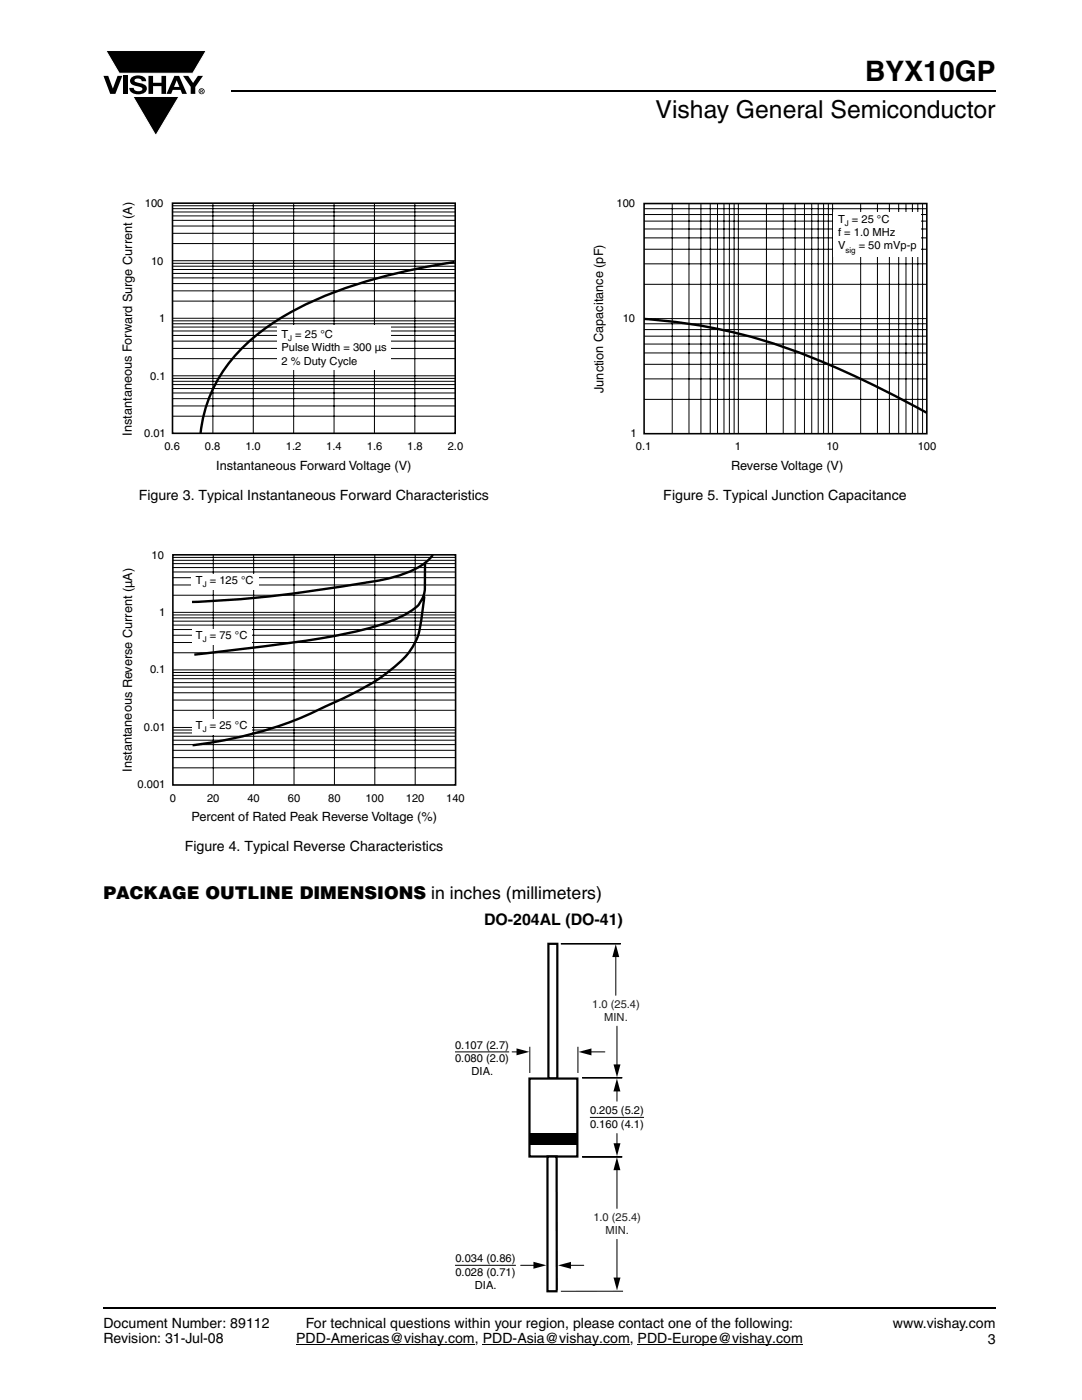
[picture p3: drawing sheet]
<svg xmlns="http://www.w3.org/2000/svg" width="216mm" height="279mm" viewBox="0 0 216 279" stroke-linecap="round" stroke-linejoin="round" font-family="sans-serif">
<g fill="#000">
<path d="M20.6 15.1h1l.9 2.6 1-2.6h.9l-1.4 3.6h-1zM21.1 10.1h20.1l-2.7 4.5h-14.7zM24.6 15.1h.9v3.6h-.9zM26.3 15.4a2.1 2.1 0 0 1 2.8 .4l.1 .4h-.9a.79 .79 0 0 0-.7-.5 .79 .79 0 0 0-.8 .4l.3 .3 1 .2a1.08 1.08 0 0 1 1.2 1 1.08 1.08 0 0 1-1.1 1.2 1.73 1.73 0 0 1-2.4-1.3h.9a.96 .96 0 0 0 .8 .7 .96 .96 0 0 0 .9-.4 1.31 1.31 0 0 0-1.2-.6 1.03 1.03 0 0 1-1.1-.6 1.03 1.03 0 0 1 .2-1.2zM29.6 15.1h.9v1.4h1.7v-1.4h.9v3.6h-.9v-1.5h-1.7v1.5h-.9zM26.5 19.3h9.2l-4.6 7.8zM36.5 15.1h1.1l.9 1.5 1-1.5h1l-1.5 2.3v1.3h-.9v-1.4z"/>
<path d="M35.3 16l-.6 1.3h1.1zM34.8 15.1h.9l1.6 3.6h-1l-.3-.8h-1.5l-.3 .8h-1z"/>
<path d="M40.1 18v.2l.2-.1v-.1zM40 17.9h.4l.1 .2-.2 .2 .2 .2-.3-.2-.1 .2h-.1zM39.8 18.2a.46 .46 0 0 0 .9 0 .46 .46 0 0 0-.9 0zM39.6 18.2a.6 .6 0 0 1 1.2 0 .6 .6 0 0 1-1.2 0z"/>
</g>
<path d="M21.1 10.1h20.1l-2.7 4.5h-14.7zM26.5 19.3h9.2l-4.6 7.8z" fill="none" stroke="#fff" stroke-width=".2"/>
<path d="M46.1 18.2h152.5M20.6 261.1h178" fill="none" stroke="#000" stroke-width=".36"/>
<path d="M59.1 268.3h35.6M96.3 268.3h29.3M127.2 268.3h33" fill="none" stroke="#000" stroke-width=".2"/>
<path d="M24.2 39.4h68.2v54.9h-68.2z" fill="#fff"/>
<g fill="none" stroke="#000" stroke-width=".2">
<path d="M34.4 58h56.4M34.4 56.6h56.4M34.4 55.5h56.4M34.4 53.1h56.4M34.4 53.8h56.4M34.4 54.6h56.4M34.4 52.5h56.4M34.4 52h56.4M34.4 48.6h56.4M34.4 46.6h56.4M34.4 45.1h56.4M34.4 44h56.4"/>
<path d="M34.4 41.6h56.4M34.4 42.3h56.4M34.4 43.1h56.4M34.4 41.1h56.4M42.5 40.5v46M50.5 40.5v46M58.6 40.5v46M66.7 40.5v46M74.7 40.5v46M82.8 40.5v46M34.4 79.6h56.4M34.4 78.4h56.4"/>
<path d="M34.4 76.1h56.4M34.4 76.8h56.4M34.4 77.5h56.4M34.4 75.5h56.4M34.4 75h56.4M34.4 71.6h56.4M34.4 69.5h56.4M34.4 68.1h56.4M34.4 66.9h56.4M34.4 64.6h56.4M34.4 65.3h56.4M34.4 66.1h56.4"/>
<path d="M34.4 64h56.4M34.4 63.5h56.4M34.4 60.1h56.4M34.4 83.1h56.4M34.4 81h56.4"/>
</g>
<path d="M34.4 40.5h56.4v46h-56.4z" fill="none" stroke="#000" stroke-width=".32"/>
<path d="M55.3 65h22.7v8.8h-22.7z" fill="#fff"/>
<path d="M90.7 52.3a110.8 110.8 0 0 0-29.1 8.2 41.4 41.4 0 0 0-16.9 13.3 27.2 27.2 0 0 0-4.7 12.8" fill="none" stroke="#000" stroke-width=".48"/>
<path d="M24.2 109.6h68.5v54.7h-68.5z" fill="#fff"/>
<g fill="none" stroke="#000" stroke-width=".2">
<path d="M34.5 118.8h56.4M34.5 116.7h56.4M34.5 115.3h56.4M34.5 114.2h56.4M34.5 111.8h56.4M34.5 112.5h56.4M34.5 113.3h56.4M34.5 111.2h56.4M42.6 110.7v46M50.6 110.7v46M58.7 110.7v46M66.7 110.7v46"/>
<path d="M74.8 110.7v46M82.8 110.7v46M34.5 139.7h56.4M34.5 138.3h56.4M34.5 137.1h56.4M34.5 134.8h56.4M34.5 135.4h56.4M34.5 136.2h56.4M34.5 134.2h56.4M34.5 133.7h56.4M34.5 130.3h56.4M34.5 128.2h56.4"/>
<path d="M34.5 126.8h56.4M34.5 125.6h56.4M34.5 123.3h56.4M34.5 124h56.4M34.5 124.8h56.4M34.5 122.7h56.4M34.5 122.2h56.4M34.5 153.2h56.4M34.5 151.2h56.4M34.5 149.7h56.4M34.5 148.6h56.4M34.5 146.3h56.4"/>
<path d="M34.5 146.9h56.4M34.5 147.7h56.4M34.5 145.7h56.4M34.5 145.2h56.4M34.5 141.8h56.4"/>
</g>
<path d="M34.5 110.7h56.4v46h-56.4z" fill="none" stroke="#000" stroke-width=".32"/>
<g fill="#fff">
<path d="M38.1 114.6h13.5v3.1h-13.5z"/>
<path d="M38.3 143.4h11.9v3.2h-11.9z"/>
<path d="M38.3 125.5h11.9v3.2h-11.9z"/>
</g>
<path d="M84.7 119l-.1 .9a32 32 0 0 1-1.6 7.9 17.7 17.7 0 0 1-6 6.7 75.2 75.2 0 0 1-13.1 7 81.7 81.7 0 0 1-25.5 7.2M84.8 112.4v3.2a6.6 6.6 0 0 1-1.3 5.1 20.5 20.5 0 0 1-8.4 4.3 154.6 154.6 0 0 1-24.4 4.2l-11.9 1.4M86.4 110.7a14.1 14.1 0 0 1-7.8 4.5l-5.3 1a264.1 264.1 0 0 1-35 3.9" fill="none" stroke="#000" stroke-width=".48"/>
<path d="M118.2 39.4h68.6v54.9h-68.6z" fill="#fff"/>
<path d="M128.5 40.6h56.4v46h-56.4z" fill="none" stroke="#000" stroke-width=".32"/>
<g fill="none" stroke="#000" stroke-width=".2">
<path d="M128.5 56.7h56.4M128.5 52.7h56.4M128.5 49.7h56.4M128.5 47.5h56.4M128.5 42.8h56.4M128.5 44.1h56.4M128.5 45.7h56.4M128.5 41.7h56.4M134.1 40.6v46M137.5 40.6v46M139.9 40.6v46M141.7 40.6v46"/>
<path d="M143.2 40.6v46M144.5 40.6v46M145.5 40.6v46M146.5 40.6v46M147.3 40.6v46M152.9 40.6v46M156.3 40.6v46M158.7 40.6v46M160.5 40.6v46M162 40.6v46M163.3 40.6v46M164.3 40.6v46"/>
<path d="M165.3 40.6v46M166.1 40.6v46M171.7 40.6v46M175.1 40.6v46M177.5 40.6v46M179.3 40.6v46M180.8 40.6v46M182.1 40.6v46M183.1 40.6v46M184.1 40.6v46M128.5 79.7h56.4M128.5 75.6h56.4"/>
<path d="M128.5 72.7h56.4M128.5 70.4h56.4M128.5 65.8h56.4M128.5 67.1h56.4M128.5 68.7h56.4M128.5 64.6h56.4M128.5 63.6h56.4"/>
</g>
<path d="M166.3 42.3h17.5v8.8h-17.5z" fill="#fff"/>
<path d="M128.5 63.6a110.8 110.8 0 0 1 41.1 11l8.7 4.3 6.6 3.5" fill="none" stroke="#000" stroke-width=".48"/>
<g fill="#fff">
<path d="M90.8 181.8h37.7v76.1h-37.7z"/>
<path d="M109.4 188.4h1.8v26.8h-1.8z"/>
</g>
<path d="M109.4 188.4h1.8v26.8h-1.8z" fill="none" stroke="#000" stroke-width=".44"/>
<path d="M105.7 215.2h9.5v15.6h-9.5z" fill="#fff"/>
<path d="M105.7 215.2h9.5v15.6h-9.5z" fill="none" stroke="#000" stroke-width=".44"/>
<path d="M116.2 215.1h7.9h-7.9" fill="none" stroke="#000" stroke-width=".2"/>
<path d="M109.2 230.8h1.9v26.7l.2 .2h-2.1z" fill="#fff"/>
<path d="M111.1 257.5v-26.7h-1.9v26.9h2.1" fill="none" stroke="#000" stroke-width=".44"/>
<path d="M122.9 188.4l.7 2.6h-1.4zM103.1 209.2l2.5 .7-2.5 .7zM115.4 209.9l2.6-.7v1.4zM122.4 212.4h1.4l-.7 2.6zM123.1 215.2l.7 2.6h-1.4zM105.7 226.1h9.5v2.3h-9.5zM122.4 228.2h1.4l-.7 2.5zM123.1 231l.7 2.5h-1.4zM106.4 251.8l2.6 .7-2.6 .7zM111.3 252.5l2.6-.7v1.4zM122.4 255h1.4l-.7 2.5z" fill="#000"/>
<g fill="none" stroke="#000" stroke-width=".2">
<path d="M111.9 188.4h12h-12M122.9 190.5v8.1M90.8 209.9h10.8M102.2 209.9h1.3M105.7 208.9v5.2M115.3 208.9v5.2M117.5 209.9h3.2M123.1 204.8v8.1M123.1 217.3v2.5M116.2 230.9h7.9h-7.9M117.7 223h10.8M123.1 226.2v2.4"/>
<path d="M123.1 233.1v8.1M90.8 252.5h12.1M103.9 252.5h3M113.5 252.5h3M123.1 247.3v8.1M124.3 257.7h-12.4"/>
</g>
<text font-size="5.6" x="172.6" y="16.1">BYX10GP</text>
<text font-size="4.9" x="130.8" y="23.6">Vishay General Semiconductor</text>
<text font-size="3.5" x="20.6" y="179.4">PACKAGE OUTLINE DIMENSIONS in inches (millimeters)</text>
<text font-size="3.2" x="96.6" y="184.6">DO-204AL (DO-41)</text>
<g font-size="2.8">
<text x="27.7" y="99.7">Figure 3. Typical Instantaneous Forward Characteristics</text>
<text x="132.4" y="99.7">Figure 5. Typical Junction Capacitance</text>
<text x="36.9" y="169.9">Figure 4. Typical Reverse Characteristics</text>
<text x="20.6" y="264.9">Document Number: 89112</text>
<text x="20.6" y="268.1">Revision: 31-Jul-08</text>
<text x="59.1" y="268.1">PDD-Americas@vishay.com, PDD-Asia@vishay.com, PDD-Europe@vishay.com</text>
<text x="61" y="264.9">For technical questions within your region, please contact one of the following:</text>
<text x="178.2" y="264.9">www.vishay.com</text>
<text x="197.1" y="268.1">3</text>
</g>
<g font-size="2.5">
<text x="120.4" y="78.4" transform="rotate(-90 120.4 78.4)">Junction Capacitance (pF)</text>
<text x="26.3" y="86.9" transform="rotate(-90 26.3 86.9)">Instantaneous Forward Surge Current (A)</text>
<text x="43.2" y="93.7">Instantaneous Forward Voltage (V)</text>
<text x="145.9" y="93.7">Reverse Voltage (V)</text>
<text x="26.3" y="154.1" transform="rotate(-90 26.3 154.1)">Instantaneous Reverse Current (µA)</text>
<text x="38.2" y="163.8">Percent of Rated Peak Reverse Voltage (%)</text>
</g>
<g font-size="2.2">
<text x="28.9" y="41.3">100</text>
<text x="123" y="41.3">100</text>
<text x="167.2" y="47.1">f = 1.0 MHz</text>
<text x="167.2" y="44.4">T = 25 °C</text>
<text x="30.1" y="52.8">10</text>
<text x="167.2" y="49.8">V</text>
<text x="171.3" y="49.8">= 50 mV</text>
<text x="179.7" y="49.8">p-p</text>
<text x="31.7" y="64.3">1</text>
<text x="124.3" y="64.3">10</text>
<text x="56.1" y="67.4">T</text>
<text x="56.1" y="70.1">Pu</text>
<text x="58.9" y="70.1">lse Width = 300</text>
<text x="58.9" y="67.4">= 25 °C</text>
<text x="74.8" y="70.1">µs</text>
<text x="30" y="75.8">0.1</text>
<text x="56.1" y="72.7">2 % Duty Cycle</text>
<text x="28.8" y="87.3">0.01</text>
<text x="32.8" y="89.9">0.6</text>
<text x="40.9" y="89.9">0.8</text>
<text x="49" y="89.9">1.0</text>
<text x="57" y="89.9">1.2</text>
<text x="65.1" y="89.9">1.4</text>
<text x="73.2" y="89.9">1.6</text>
<text x="81.3" y="89.9">1.8</text>
<text x="89.3" y="89.9">2.0</text>
<text x="125.8" y="87.2">1</text>
<text x="126.9" y="89.8">0.1</text>
<text x="146.7" y="89.8">1</text>
<text x="164.9" y="89.8">10</text>
<text x="183.1" y="89.8">100</text>
<text x="30.2" y="111.5">10</text>
<text x="39.1" y="116.5">T = 125 °C</text>
<text x="31.8" y="123">1</text>
<text x="39.1" y="127.5">T = 75 °C</text>
<text x="29.9" y="134.4">0.1</text>
<text x="28.7" y="145.9">0.01</text>
<text x="39.1" y="145.4">T = 25 °C</text>
<text x="27.5" y="157.3">0.001</text>
<text x="33.9" y="160.1">0</text>
<text x="41.3" y="160.1">20</text>
<text x="49.4" y="160.1">40</text>
<text x="57.4" y="160.1">60</text>
<text x="65.5" y="160.1">80</text>
<text x="72.9" y="160.1">100</text>
<text x="81" y="160.1">120</text>
<text x="89" y="160.1">140</text>
<text x="90.8" y="209.3">0.107 (2.7)</text>
<text x="90.8" y="212">0.080 (2.0)</text>
<text x="94.1" y="214.6">DIA.</text>
<text x="117.7" y="222.4">0.205 (5.2)</text>
<text x="117.7" y="225">0.160 (4.1)</text>
<text x="90.9" y="251.9">0.034 (0.86)</text>
<text x="90.9" y="254.6">0.028 (0.71)</text>
<text x="94.8" y="257.2">DIA.</text>
</g>
<g font-size="2.2" fill="#231f20">
<text x="118.2" y="201.1">1.0 (25.4)</text>
<text x="120.6" y="203.8">MIN.</text>
<text x="118.4" y="243.6">1.0 (25.4)</text>
<text x="120.8" y="246.3">MIN.</text>
</g>
<g font-size="1.6">
<text x="168.6" y="45.1">J</text>
<text x="168.7" y="50.4">sig</text>
<text x="57.5" y="68">J</text>
<text x="40.5" y="117.2">J</text>
<text x="40.5" y="128.1">J</text>
<text x="40.5" y="146">J</text>
</g>
</svg>
